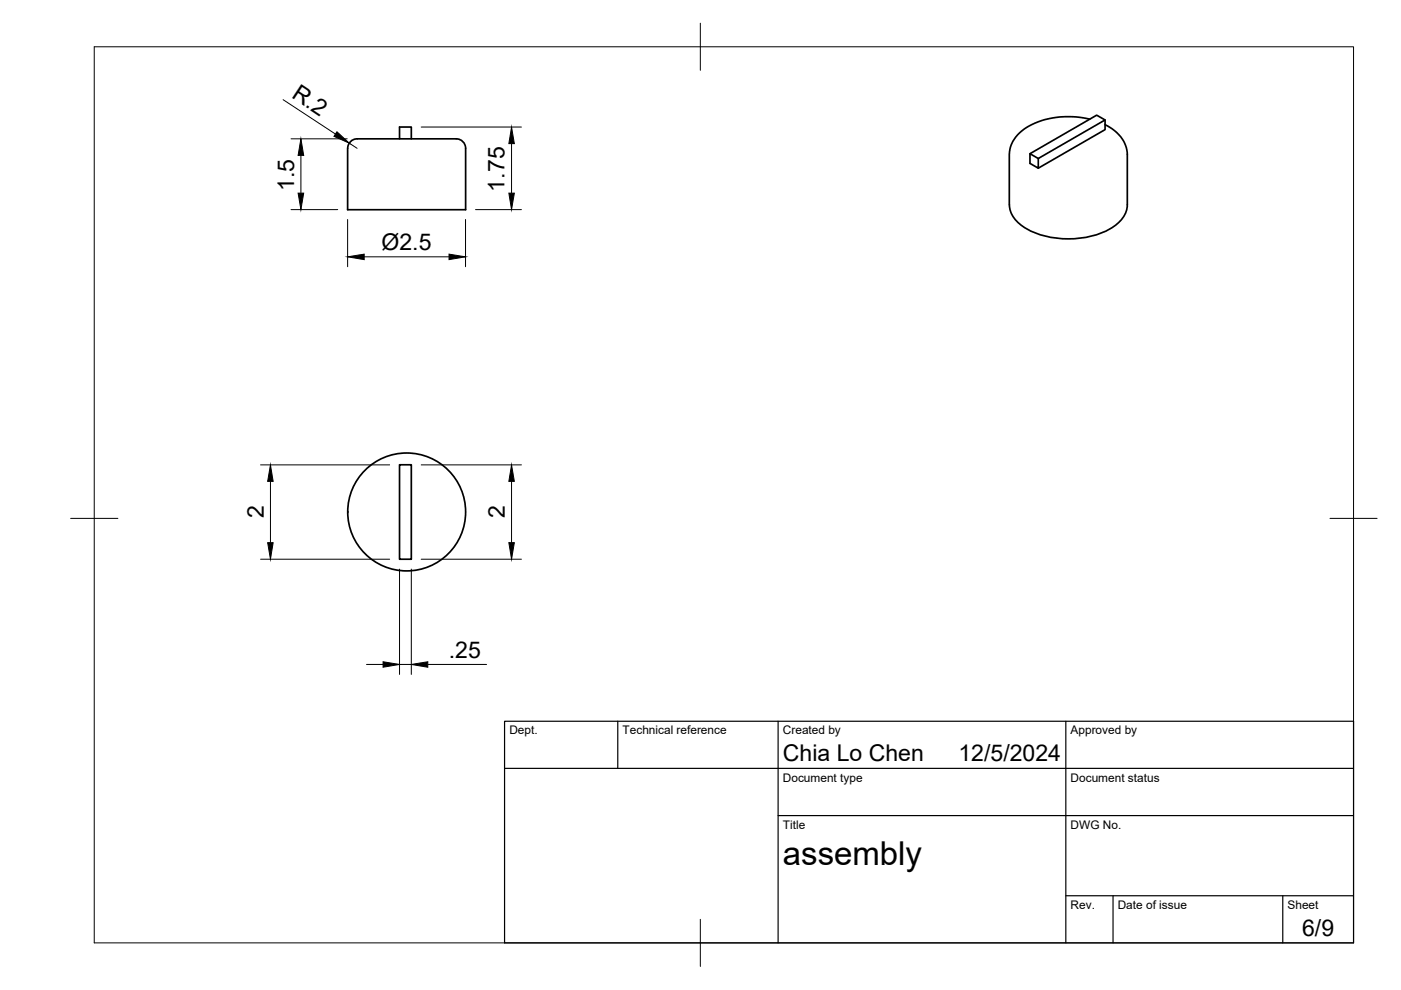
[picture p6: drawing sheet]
<svg xmlns="http://www.w3.org/2000/svg" width="297mm" height="210mm" viewBox="0 0 297 210" stroke-linecap="round" stroke-linejoin="round" font-family="sans-serif">
<!-- layer: Visible -->
<g fill="none" stroke="#000" stroke-width=".36">
<path d="M75.7 29.4h20a2.97 2.97 0 0 1 2.7 1l.3 1v13.1h-25v-13.1M75.7 29.4a2 2 0 0 0-2 2M84.7 29.4v-2.5h2.5v2.5M218.4 32.6l1.7 1M231.1 25.3a17.6 17.6 0 0 0-14.4 2.4 6.5 6.5 0 0 0-2.7 5.1v10.6M234.3 25.4l-14.2 8.2v2.1l-1.7-1.1v-2l14.1-8.2 1.8 1v2.1l-14.2 8.2M234.3 26.4a7.5 7.5 0 0 1 4.7 6.4v10.6a6 6 0 0 1-3.1 4.8 19.2 19.2 0 0 1-18.7 0 6 6 0 0 1-3.2-4.8M84.7 98.5h2.5v20.1h-2.5z"/>
<circle cx="86.2" cy="108.5" r="12.5"/>
</g>
<!-- layer: BORDER -->
<path d="M20 9.9h267v190h-267zM148.5 4.9v10M15 109.9h10M282 109.9h10M148.5 194.9v10" fill="none" stroke="#000" stroke-width=".21"/>
<!-- layer: TITLEBLOCK -->
<path d="M107 152.9h180v47h-180zM131 152.9v10M165 152.9v47M226 152.9v47M107 162.9h180M165 172.9h122M226 189.9h61M236 189.9v10M272 189.9v10" fill="none" stroke="#000" stroke-width=".25"/>
<!-- layer: FD_Dimensions -->
<g fill="none" stroke="#000" stroke-width=".21">
<path d="M60 21.1l11.1 7.3M61.7 29.4h11.9M63.8 32.9v8.1M74 30.3l1.7 1.1M89.3 26.9h21.3M108.5 30.5v10.5M61.7 44.4h9.9M73.7 46.5v10.1M77.2 54.5h18M98.7 46.5v10.1M100.8 44.4h9.8M55.2 98.6h27.4"/>
<path d="M89.3 98.6h21.3M55.2 118.6h27.4M57.3 102.1v13M89.3 118.6h21.3M108.5 102.1v13M84.7 120.7v22.3M87.2 120.7v22.3M77.7 140.9h3.5M84.7 140.9h2.5M90.7 140.9h12.5"/>
</g>
<g fill="#000" stroke="#000" stroke-width=".21">
<path d="M63.8 29.4l.6 3.5h-1.2zM71.4 27.9l2.6 2.4-3.2-1.4zM108.5 26.9l.6 3.6h-1.2zM63.2 41h1.2l-.6 3.4zM73.7 54.5l3.5-.6v1.1zM95.2 53.9l3.5 .6-3.5 .5zM107.9 41h1.2l-.6 3.4zM57.3 98.6l.6 3.5h-1.2zM56.7 115.1h1.2l-.6 3.5zM107.9 115.1h1.2l-.6 3.5zM108.5 98.6l.6 3.5h-1.2zM81.2 140.3l3.5 .6-3.5 .6z"/>
<path d="M87.2 140.9l3.5-.6v1.2z"/>
</g>
<text font-size="7" x="166" y="183.4">assembly</text>
<g font-size="4.9">
<text x="61.6" y="20.5" transform="rotate(33 61.6 20.5)">R.2</text>
<text x="62.3" y="40.5" transform="rotate(-90 62.3 40.5)">1.5</text>
<text x="107" y="40.6" transform="rotate(-90 107 40.6)">1.75</text>
<text x="80.9" y="52.9">Ø2.5</text>
<text x="55.9" y="109.9" transform="rotate(-90 55.9 109.9)">2</text>
<text x="107.1" y="109.9" transform="rotate(-90 107.1 109.9)">2</text>
<text x="95.2" y="139.4">.25</text>
<text x="166" y="161.4">Chia Lo Chen</text>
<text x="203.2" y="161.4">12/5/2024</text>
<text x="276.1" y="198.6">6/9</text>
</g>
<g font-size="2.5">
<text x="108" y="155.7">Dept.</text>
<text x="132" y="155.7">Technical reference</text>
<text x="166" y="155.7">Created by</text>
<text x="227" y="155.7">Approved by</text>
<text x="166" y="165.7">Document type</text>
<text x="227" y="165.7">Document status</text>
<text x="166" y="175.7">Title</text>
<text x="227" y="175.7">DWG No.</text>
<text x="227" y="192.7">Rev.</text>
<text x="237" y="192.7">Date of issue</text>
<text x="273" y="192.7">Sheet</text>
</g>
</svg>
